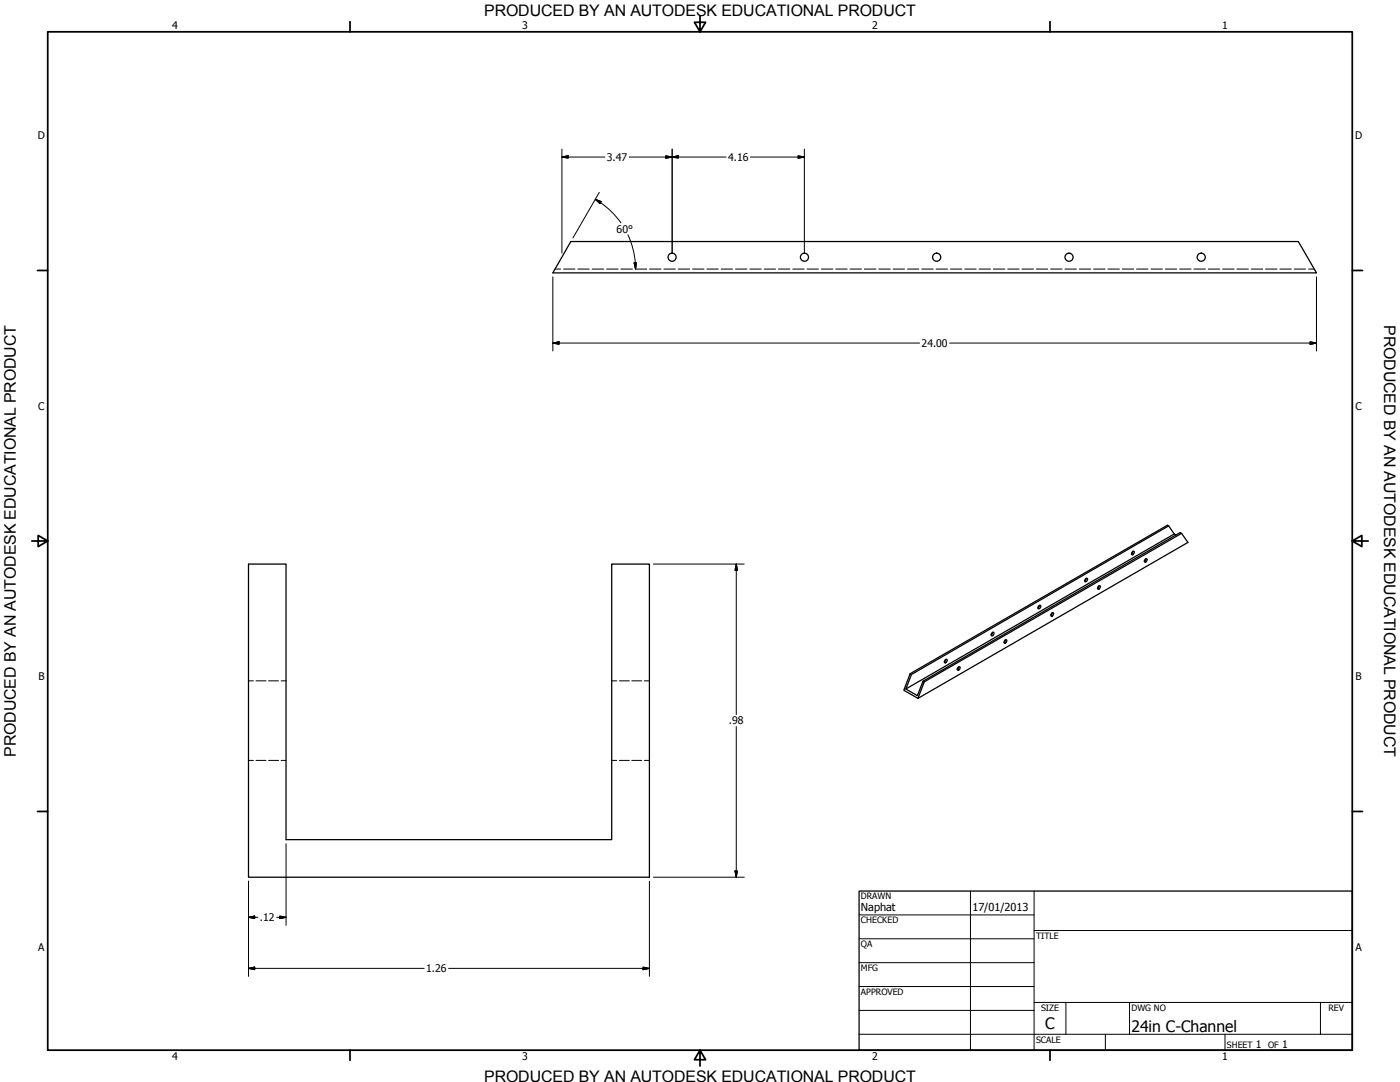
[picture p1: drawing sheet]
<svg xmlns="http://www.w3.org/2000/svg" width="559mm" height="432mm" viewBox="0 0 559 432" stroke-linecap="round" stroke-linejoin="round" font-family="sans-serif">
<!-- layer: Visible (ANSI) -->
<g fill="none" stroke="#000" stroke-width=".51">
<path d="M227.8 96.4h290.4l7.3 12.5h-304.8zM466.5 209.9l-102.7 59.3M468.7 213.1l-107.1 61.9M469.5 213.5l-.8-.4-2.2-3.2-.5-.3-102.7 59.3M471.6 212.9l2.6 3.6-107.8 62.2M99.2 225.1h15v110h130v-110h15v125h-160zM433.3 230.9l.4-.1a.69 .69 0 0 1 .2 .9 .69 .69 0 0 1-1 .2zM433.6 230.8l-.7 1M438.3 234.1l.5-.4a.69 .69 0 0 1 .2 1 .69 .69 0 0 1-.9 .2zM438.7 233.7l-.6 1.1M451.8 220.4l.6-.4a.76 .76 0 0 1 .2 .9 .76 .76 0 0 1-.9 .4zM452.2 220l-.6 1"/>
<path d="M457.1 223.1l.4-.2a.69 .69 0 0 1 .2 1 .69 .69 0 0 1-.9 .2zM457.3 223l-.5 1M395.8 252.7l.6-.4a.71 .71 0 0 1 .2 1 .71 .71 0 0 1-1 .2zM396.2 252.3l-.6 1.1M401.1 255.5l.4-.2a.69 .69 0 0 1 .2 .9 .69 .69 0 0 1-1 .2zM401.3 255.3l-.6 1M414.5 241.9a.51 .51 0 0 1 .7-.4 .51 .51 0 0 1 .2 .8l-.2 .3a.51 .51 0 0 1-.7 .4 .51 .51 0 0 1-.2-.8zM414.9 241.6l-.6 1M419.6 244.9l.6-.4a.77 .77 0 0 1 .2 .9 .77 .77 0 0 1-.9 .4zM420 244.5l-.6 1.1M361.6 275l4.5 2.6 2.3-5.8 .5 .3-2.5 6.6M363.3 268.9l-2.6 6.6 5.7 3.2"/>
<path d="M363.3 268.9l.5 .3-2.2 5.8M368.4 271.8l102.6-59.3 .6 .4-102.7 59.2M377.5 263.1h.2a.76 .76 0 0 1 .2 1 .76 .76 0 0 1-.9 .3v-.6zM377.6 263.1l-.7 1.1M382.5 266.3l.3-.2a.69 .69 0 0 1 .3 .9 .69 .69 0 0 1-1 .2zM382.7 266.1l-.6 1"/>
<circle cx="268.3" cy="102.6" r="1.62"/>
<circle cx="321.1" cy="102.6" r="1.62"/>
<circle cx="373.9" cy="102.6" r="1.62"/>
<circle cx="426.7" cy="102.6" r="1.62"/>
<circle cx="479.5" cy="102.6" r="1.62"/>
</g>
<!-- layer: Hidden (ANSI) -->
<g fill="none" stroke="#000" stroke-width=".4">
<path d="M221.5 107.4h2.3M224.9 107.4h4.6M230.6 107.4h4.6M236.3 107.4h4.7M242.1 107.4h4.6M247.8 107.4h4.6M253.6 107.4h4.5M259.3 107.4h4.5M265 107.4h4.6M270.7 107.4h4.6M276.4 107.4h4.6M282.1 107.4h4.6"/>
<path d="M287.8 107.4h4.6M293.6 107.4h4.5M299.3 107.4h4.5M305 107.4h4.6M310.7 107.4h4.6M316.4 107.4h4.6M322.1 107.4h4.6M327.9 107.4h4.5M333.6 107.4h4.5M339.3 107.4h4.6M345 107.4h4.6M350.8 107.4h4.5"/>
<path d="M356.5 107.4h4.6M362.2 107.4h4.6M367.9 107.4h4.6M373.6 107.4h4.6M379.3 107.4h4.6M385.1 107.4h4.5M390.8 107.4h4.6M396.5 107.4h4.6M402.2 107.4h4.6M407.9 107.4h4.6M413.6 107.4h4.6M419.4 107.4h4.5"/>
<path d="M425.1 107.4h4.5M430.8 107.4h4.6M436.5 107.4h4.6M442.2 107.4h4.6M447.9 107.4h4.6M453.6 107.4h4.6M459.4 107.4h4.6M465.1 107.4h4.6M470.9 107.4h4.5M476.6 107.4h4.5M482.3 107.4h4.6M488 107.4h4.6"/>
<path d="M493.7 107.4h4.6M499.4 107.4h4.6M505.1 107.4h4.6M510.9 107.4h4.5M516.6 107.4h4.5M522.3 107.4h2.3M99.2 271.7h2M102.2 271.7h4M107.2 271.7h4M112.2 271.7h2M244.2 271.7h2M247.2 271.7h4"/>
<path d="M252.2 271.7h4M257.2 271.7h2M99.2 303.5h2M102.2 303.5h4M107.2 303.5h4M112.2 303.5h2M244.2 303.5h2M247.2 303.5h4M252.2 303.5h4M257.2 303.5h2"/>
</g>
<!-- layer: Border (ANSI) -->
<g fill="none" stroke="#000" stroke-width=".7">
<path d="M19 12.7h520.8v406.4h-520.8zM139.7 8.6v4.1M279.4 6.3v6.4l-2.2-3.8h4.4l-2.2 3.8M419.1 8.6v4.1M15 107.9h4M539.8 107.9h4M12.7 215.9h6.3l-3.8-2.2v4.4l3.8-2.2M539.8 215.9l3.8 2.2v-4.4l-3.8 2.2h6.3M15 323.8h4M539.8 323.8h4M139.7 419.1v4.1M279.4 419.1l2.2 3.8h-4.4l2.2-3.8v6.3"/>
<path d="M419.1 419.1v4.1"/>
</g>
<!-- layer: Title (ANSI) -->
<g fill="none" stroke="#000" stroke-width=".4">
<path d="M387.3 355.6v63.5M412.7 355.6v63.5M342.9 365.1h69.8M342.9 374.6h69.8M412.7 371.3h127.1M342.9 384.2h69.8M342.9 393.7h69.8M342.9 412.7h196.9M342.9 403.2h69.8M412.7 400h127.1M425.4 400v12.7M441.2 412.7v6.4"/>
<path d="M450.8 400v12.7M488.9 412.7v6.4M527 400v12.7"/>
</g>
<path d="M342.9 355.6h196.9v63.5h-196.9z" fill="none" stroke="#000" stroke-width=".51"/>
<!-- layer: Dimension (ANSI) -->
<g fill="none" stroke="#000" stroke-width=".4">
<path d="M224.3 59.5v41.5M268.3 59.5v41.5M321.1 59.5v41.5M224.3 62.7l2.5-.5v.9zM224.3 62.7h17.1M237.6 79.6l2.4 .9-.5 .8zM237.6 79.6a32.2 32.2 0 0 1 10.3 9.3M239.2 76.8l-10.5 18.2M251.1 62.7h38.7M265.7 62.2l2.6 .5-2.6 .4zM268.3 62.7l2.5-.5v.9zM299.5 62.7h21.6"/>
<path d="M318.6 62.2l2.5 .5-2.5 .4zM250.6 93.7l1.6 4a32.2 32.2 0 0 1 1.5 9.7M220.7 110.5v29.6M253.1 104.9h1l-.4 2.5zM525.5 110.5v29.6M220.7 136.9l2.4-.5v1zM220.7 136.9h146.3M379 136.9h146.5M522.9 136.4l2.6 .5-2.6 .5zM260.8 225.1h36.3M293.9 225.1l.4 2.5h-.9zM293.9 225.1v60.1"/>
<path d="M293.9 289.9v60.2M114.2 336.7v32.6M99.2 351.7v37.9M259.2 351.7v37.9M260.8 350.1h36.3M293.4 347.6h.9l-.4 2.5zM99.2 366.1l2.5-.5v1zM99.2 366.1h3.7M110.4 366.1h3.8M111.7 365.6l2.5 .5-2.5 .5zM99.2 386.5l2.5-.5v1zM99.2 386.5h70.1"/>
<path d="M179.1 386.5h80.1M256.7 386l2.5 .5-2.5 .5z"/>
</g>
<g fill="#000" stroke="#000" stroke-width=".4">
<path d="M224.3 62.7l2.5-.5zM224.3 62.7l2.5-.5v.9zM265.7 63.1l2.6-.4zM265.7 62.2l2.6 .5-2.6 .4zM268.3 62.7l2.5-.5zM268.3 62.7l2.5-.5v.9zM318.6 63.1l2.5-.4zM318.6 62.2l2.5 .5-2.5 .4zM237.6 79.6l2.4 .9zM237.6 79.6l2.4 .9-.5 .8zM253.1 104.9l.6 2.5zM253.1 104.9h1l-.4 2.5z"/>
<path d="M220.7 136.9l2.4-.5zM220.7 136.9l2.4-.5v1zM522.9 137.4l2.6-.5zM522.9 136.4l2.6 .5-2.6 .5zM293.9 225.1l.4 2.5zM293.9 225.1l.4 2.5h-.9zM293.4 347.6l.5 2.5zM293.4 347.6h.9l-.4 2.5zM99.2 366.1l2.5-.5zM99.2 366.1l2.5-.5v1zM111.7 366.6l2.5-.5zM111.7 365.6l2.5 .5-2.5 .5z"/>
<path d="M99.2 386.5l2.5-.5zM99.2 386.5l2.5-.5v1zM256.7 387l2.5-.5zM256.7 386l2.5 .5-2.5 .5z"/>
</g>
<g font-size="6.4">
<text x="552.4" y="129.8" transform="rotate(90 552.4 129.8)">PRODUCED BY AN AUTODESK EDUCATIONAL PRODUCT</text>
<text x="6.3" y="302" transform="rotate(-90 6.3 302)">PRODUCED BY AN AUTODESK EDUCATIONAL PRODUCT</text>
</g>
<g font-size="6.3">
<text x="193.3" y="6.3">PRODUCED BY AN AUTODESK EDUCATIONAL PRODUCT</text>
<text x="417.2" y="410.6">C</text>
<text x="451.6" y="411.9">24in C-Channel</text>
<text x="193.3" y="431.8">PRODUCED BY AN AUTODESK EDUCATIONAL PRODUCT</text>
</g>
<g font-size="4.4">
<text x="343.7" y="363.5">Naphat</text>
<text x="388.1" y="363.7">17/01/2013</text>
</g>
<g font-size="4.2">
<text x="68.7" y="11.7">4</text>
<text x="208.4" y="11.7">3</text>
<text x="348.1" y="11.7">2</text>
<text x="487.8" y="11.7">1</text>
<text x="15.1" y="55.5">D</text>
<text x="540.9" y="55.5">D</text>
<text x="242.2" y="64.2">3.47</text>
<text x="290.6" y="64.2">4.16</text>
<text x="246.1" y="92.8">60°</text>
<text x="367.9" y="138.4">24.00</text>
<text x="15.2" y="163.4">C</text>
<text x="541" y="163.4">C</text>
<text x="15.3" y="271.4">B</text>
<text x="541.1" y="271.4">B</text>
<text x="291" y="289.1">.98</text>
<text x="103.8" y="367.6">.12</text>
<text x="15.2" y="379.3">A</text>
<text x="541" y="379.3">A</text>
<text x="170.1" y="388">1.26</text>
<text x="501.3" y="418.3">1</text>
<text x="511.8" y="418.3">1</text>
<text x="68.7" y="423.2">4</text>
<text x="208.4" y="423.2">3</text>
<text x="348.1" y="423.2">2</text>
<text x="487.8" y="423.2">1</text>
</g>
<g font-size="3.5">
<text x="343.7" y="358.9">DRAWN</text>
<text x="343.7" y="368.5">CHECKED</text>
<text x="413.5" y="374.6">TITLE</text>
<text x="343.7" y="378">QA</text>
<text x="343.7" y="387.5">MFG</text>
<text x="343.7" y="397.1">APPROVED</text>
<text x="415.5" y="403.4">SIZE</text>
<text x="451.6" y="403.4">DWG NO</text>
<text x="530.3" y="403.4">REV</text>
<text x="413.5" y="416.1">SCALE</text>
<text x="489.7" y="418.3">SHEET</text>
<text x="506.2" y="418.3">OF</text>
</g>
</svg>
